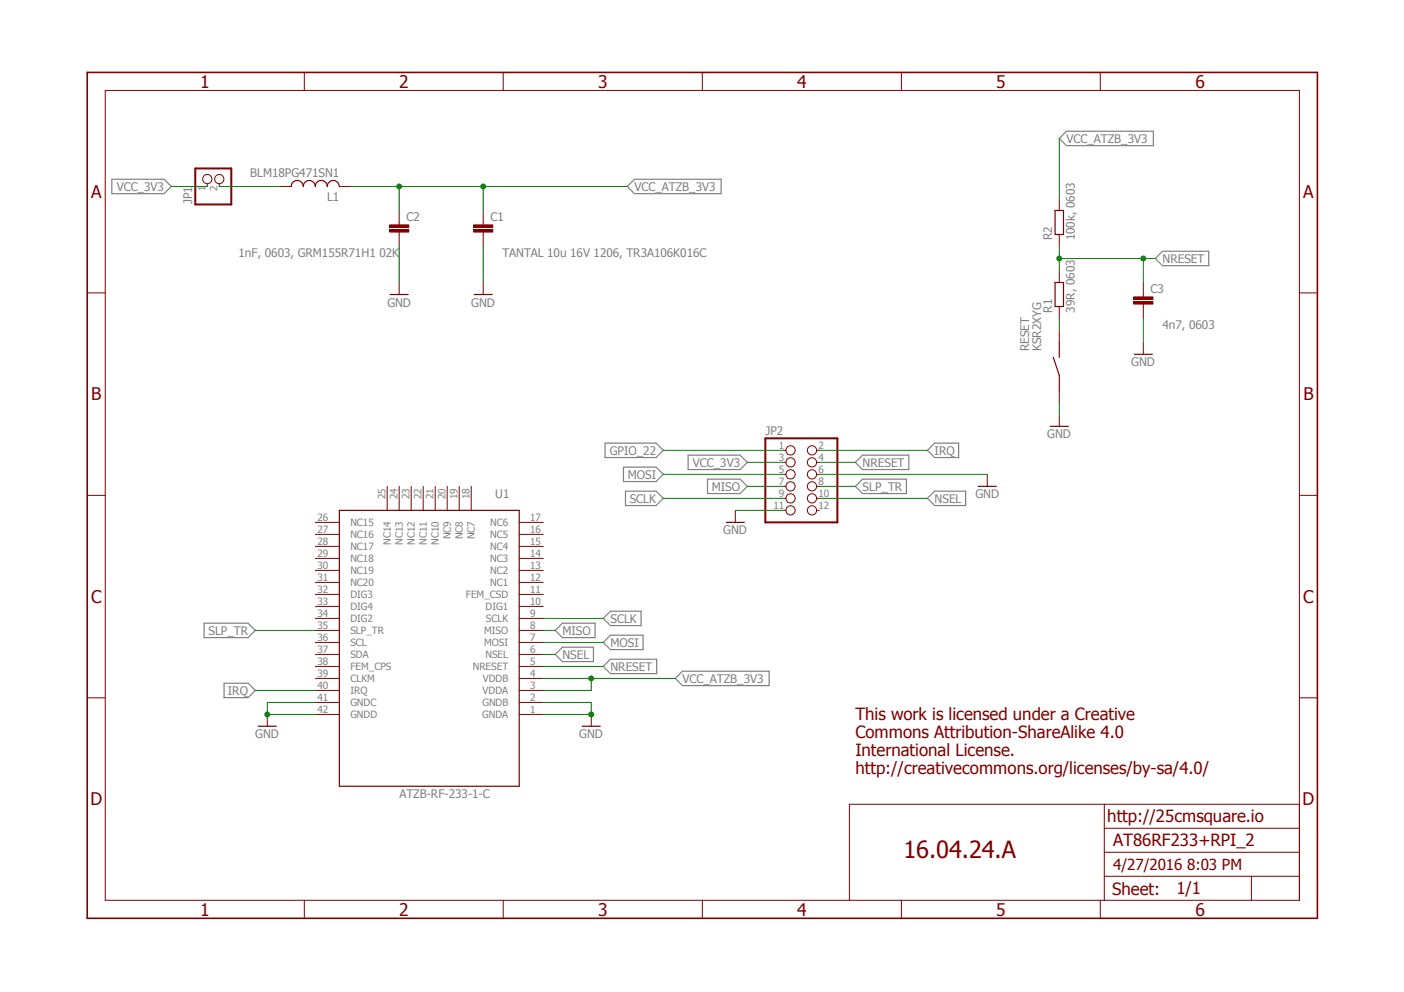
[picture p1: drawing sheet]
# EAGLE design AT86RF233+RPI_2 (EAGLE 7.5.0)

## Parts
C1  TANTAL 10u 16V 1206, TR3A106K016C  C-EUC1206K  [C1206K]
C2  1nF, 0603, GRM155R71H1 02K  C-EUC0603K  [C0603K]
C3  4n7, 0603  C-EUC0603K  [C0603K]
JP1  PINHD-1X2  [1X02]
JP2  PINHD-2X6  [2X06]
L1  BLM18PG471SN1  L0603(1608)  [L0603]
R1  39R, 0603  R-EU_R0603  [R0603]
R2  100k, 0603  R-EU_R0603  [R0603]
RESET  KSR2XYG  [KSR2XYG]
U1  ATZB-RF-233-1-C  [ATZB-RF-233-1-C]

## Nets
GND: C1.2 C2.2 C3.2 JP2.6 JP2.11 RESET.P$2 U1.1(GNDA) U1.2(GNDB) U1.41(GNDC) U1.42(GNDD)
GPIO_22: JP2.1
IRQ: JP2.2 U1.40(IRQ)
MISO: JP2.7 U1.8(MISO)
MOSI: JP2.5 U1.7(MOSI)
N$1: R1.1 RESET.P$1
N$3: JP1.2 L1.1
NRESET: C3.1 JP2.4 R1.2 R2.1 U1.5(NRESET)
NSEL: JP2.10 U1.6(NSEL)
SCLK: JP2.9 U1.9(SCLK)
SLP_TR: JP2.8 U1.35(SLP_TR)
VCC_3V3: JP1.1 JP2.3
VCC_ATZB_3V3: C1.1 C2.1 L1.2 R2.2 U1.3(VDDA) U1.4(VDDB)
Unconnected: JP2.12 U1.10(DIG1) U1.11(FEM_CSD) U1.12(NC1) U1.13(NC2) U1.14(NC3) U1.15(NC4) U1.16(NC5) U1.17(NC6) U1.18(NC7) U1.19(NC8) U1.20(NC9) U1.21(NC10) U1.22(NC11) U1.23(NC12) U1.24(NC13) U1.25(NC14) U1.26(NC15) U1.27(NC16) U1.28(NC17) U1.29(NC18) U1.30(NC19) U1.31(NC20) U1.32(DIG3) U1.33(DIG4) U1.34(DIG2) U1.36(SCL) U1.37(SDA) U1.38(FEM_CPS) U1.39(CLKM)

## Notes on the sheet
- This work is licensed under a Creative
  Commons Attribution-ShareAlike 4.0
  International License.
  http://creativecommons.org/licenses/by-sa/4.0/
- http://25cmsquare.io
- 16.04.24.A
